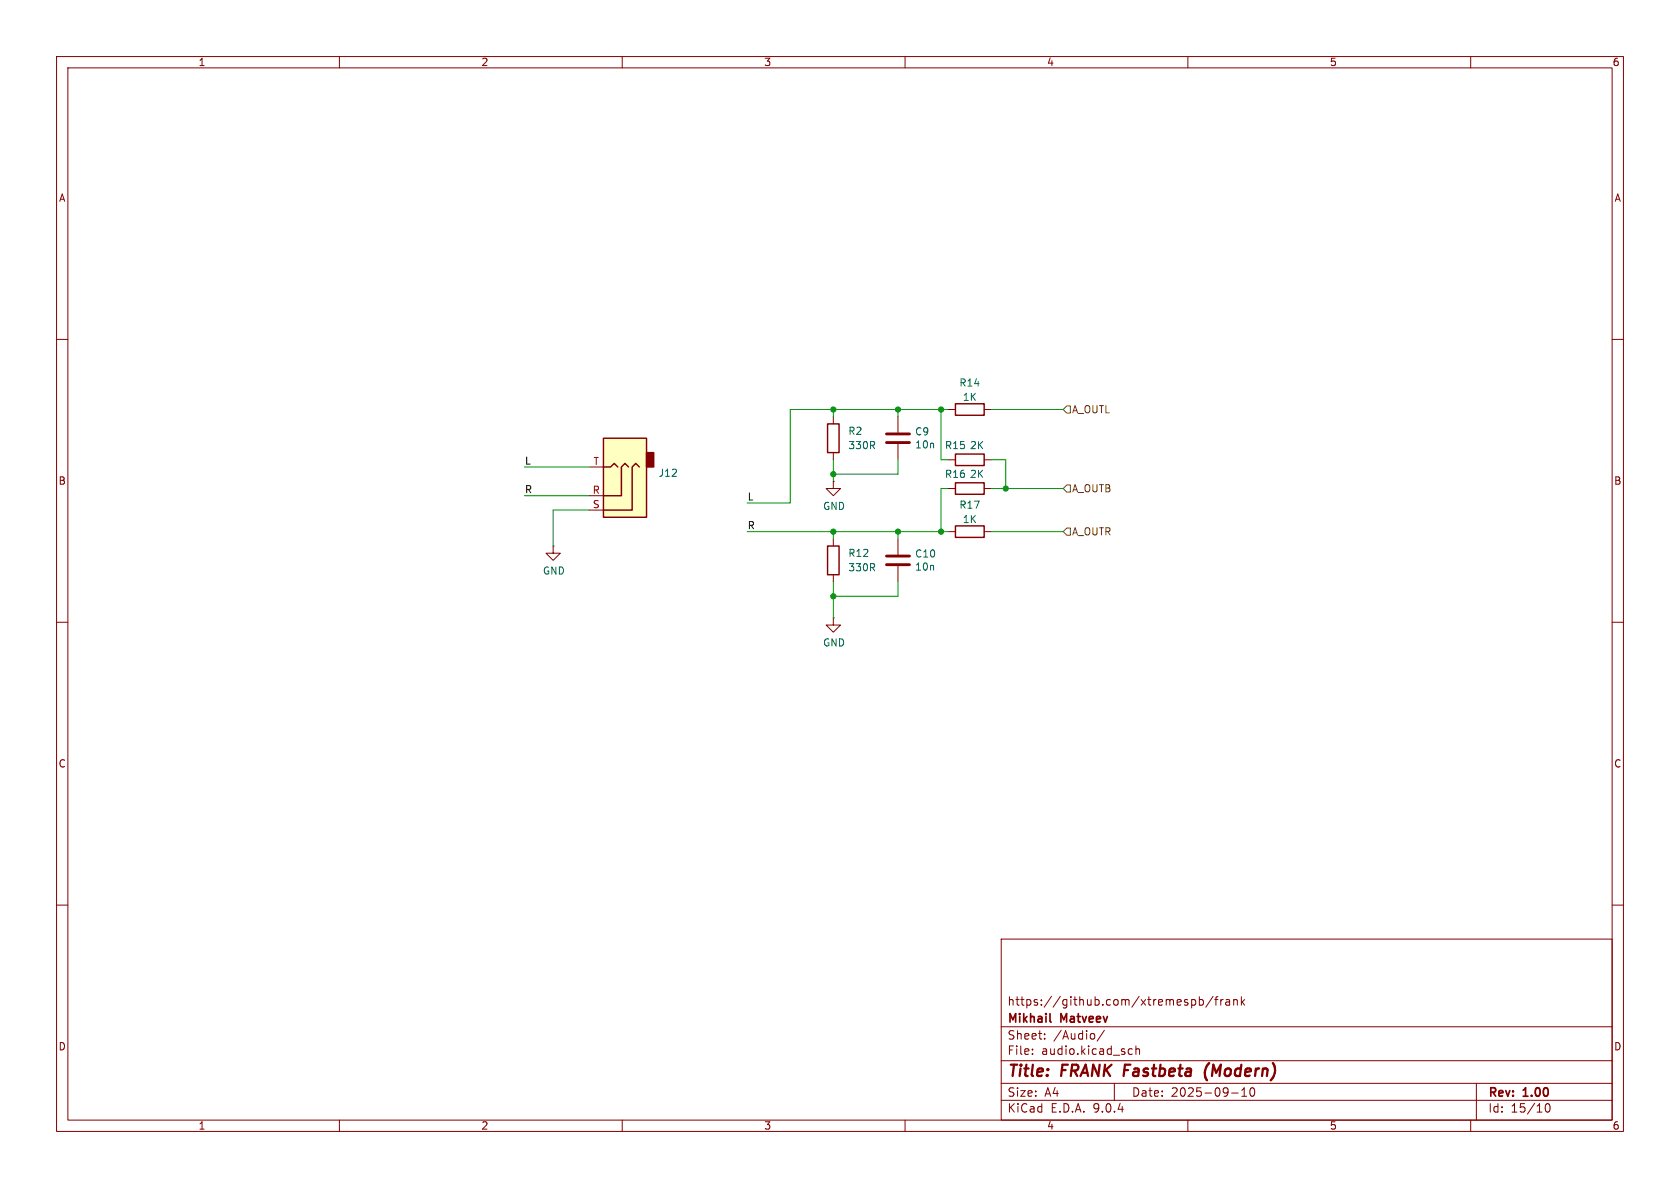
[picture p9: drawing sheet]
<svg xmlns="http://www.w3.org/2000/svg" width="297mm" height="210mm" viewBox="0 0 297 210" stroke-linecap="round" stroke-linejoin="round" font-family="sans-serif">
<g fill="none" stroke="#840000" stroke-width=".18">
<path d="M10 10h277v190h-277zM12 12h273v186h-273zM60 10v2M110 10v2M160 10v2M210 10v2M260 10v2M10 60h2M285 60h2M167.6 94h1.3M174 94h1.3M10 110h2"/>
<path d="M285 110h2M10 160h2M177 166h108v32h-108zM210.7 176.8l.4-.1 .3 .3v.4l-.2 .2h-.5M212 176.8l.5-.1 .2 .3v.4l-.1 .2h-.6M212 176.2v1.5M214.5 176.1l-1.3 2M214.7 176.7h.6M215.3 176.2l-.3 .2v1.3M215.8 176.7v1M216.2 176.7l-.2 .1-.2 .2M216.7 176.8h.6l.1 .9"/>
<path d="M217.4 177.1h-.5a.29 .29 0 0 0-.2 .3 .29 .29 0 0 0 .2 .3l.5-.1M218.1 176.8l.2-.1 .4 .1v.9M218.1 176.7v1M219.5 176.2v1.5M219.6 177.1l.4 .6M220 176.7l-.5 .6M285 160h2M60 198v2M110 198v2M160 198v2M177 194.5h108M177 191.5h108"/>
<path d="M177 187.5h108M177 181.5h108M182.5 186.3v.1M182.5 185.5v.1M184.7 183.6v.1M184.7 182.8v.1M193.5 182.8v.8M195.2 182.1l-1.2 2M197 191.5v3M199.6 186.3h.6M199.6 185.5h.6M200.8 185.5l.2-.1 .4 .1 .1 .9"/>
<path d="M200.8 184.9v1.5M210 198v2M217.7 193.2h1.2M219.5 193.8h.9M219.5 192.7l.5-.4v1.5M221.1 192.4a.81 .81 0 0 0 .4 1.4l.2-.1 .1-.5-.1-.8M260 198v2M261 191.5v6.5M273.3 195.2l.2-.1a.81 .81 0 0 1 .6 .6 .81 .81 0 0 1-.3 .8l-.1 .1a.81 .81 0 0 1-.4-1.4z"/>
</g>
<path d="M213.8 187.9a2.35 2.35 0 0 0-.4 3.1" fill="none" stroke="#840000" stroke-width=".4"/>
<path d="M185.6 180.5l.2 .2" fill="none" stroke="#840000" stroke-width=".3"/>
<path d="M168.9 93h5.1v2h-5.1z" fill="none" stroke="#840000" stroke-width=".25"/>
<path d="M106.7 77.5h7.6v13.9h-7.6z" fill="#ffffc2"/>
<path d="M114.3 80h1.3v2.6h-1.3z" fill="#840000" stroke="#840000" stroke-width=".25"/>
<path d="M106.7 77.5h7.6v13.9h-7.6zM146.3 74.9h2v5.1h-2zM168.9 71.4h5.1v2h-5.1zM106.7 82.6h1.2l.7-.7 .6 .7M111.1 82.6l-.6-.7-.6 .7v5h-3.2M113 82.6l-.6-.7-.6 .7v7.6h-5.1M146.3 96.5h2v5.1h-2zM168.9 80.3h5.1v2h-5.1zM168.9 85.3h5.1v2.1h-5.1z" fill="none" stroke="#840000" stroke-width=".25"/>
<g fill="none" stroke="#840000" stroke-width=".18">
<path d="M147.3 73.7v1.2M158.7 73.7v2.8M158.7 78.5v2.8M167.6 72.4h1.3M174 72.4h1.3M97.8 96.5v1.3h1.3l-1.3 1.3-1.3-1.3h1.3M97.8 96.5h.1M104.1 90.2h2.6M104.1 87.6h2.6M104.1 82.6h2.6M147.3 85.1v1.3h1.3l-1.3 1.2-1.3-1.2h1.3M147.3 85.1h.1"/>
<path d="M147.3 80v1.3M147.3 95.3v1.2M158.7 95.3v2.7M167.6 81.3h1.3M167.6 86.4h1.3M174 81.3h1.3M174 86.4h1.3M147.3 109.2v1.3h1.3l-1.3 1.3-1.3-1.3h1.3M147.3 109.2h.1M147.3 101.6v1.3M158.7 100.1v2.8"/>
</g>
<path d="M156.7 76.7h4.1M156.7 78.2h4.1M156.7 98.3h4.1M156.7 99.8h4.1" fill="none" stroke="#840000" stroke-width=".51"/>
<path d="M188.6 71.8h.6v1.2h-.6l-.6-.6zM188.6 85.7h.6v1.3h-.6l-.6-.6zM188.6 93.3h.6v1.3h-.6l-.6-.6z" fill="none" stroke="#725600" stroke-width=".18"/>
<g fill="none" stroke="#009600" stroke-width=".18">
<path d="M147.3 72.4v1.3M158.7 72.4v1.3M166.4 72.4v8.9h1.2M167.6 72.4h-27.9v16.5h-7.6M175.3 72.4h12.7M92.7 82.6h11.4M92.7 87.6h11.4M104.1 90.2h-6.3v6.3M132.1 94h35.5M147.3 81.3v3.8M147.3 94v1.3M158.7 81.3v2.5h-11.4"/>
<path d="M158.7 94v1.3M167.6 86.4h-1.2v7.6M175.3 94h12.7M175.3 81.3h2.5v5.1M175.3 86.4h12.7M147.3 102.9v6.3M158.7 102.9v2.5h-11.4"/>
</g>
<g fill="#009600" stroke="#009600" stroke-width=".18">
<circle cx="158.7" cy="94" r=".46"/>
<circle cx="166.4" cy="94" r=".46"/>
<circle cx="166.4" cy="72.4" r=".46"/>
<circle cx="158.7" cy="72.4" r=".46"/>
<circle cx="177.8" cy="86.4" r=".46"/>
<circle cx="147.3" cy="83.8" r=".46"/>
<circle cx="147.3" cy="94" r=".46"/>
<circle cx="147.3" cy="72.4" r=".46"/>
<circle cx="147.3" cy="105.4" r=".46"/>
</g>
<g font-size="2.8" fill="#840000">
<text x="178" y="190.9">Title:</text>
<text x="187.7" y="190.9">FRANK Fastbeta</text>
<text x="214.6" y="190.9">(Modern)</text>
</g>
<g font-size="2.1" fill="#840000">
<text x="178" y="178">https://github.com/xtremespb/frank</text>
<text x="178" y="184">Sheet:</text>
<text x="178" y="181.2">Mikhail</text>
<text x="186.2" y="184">/Audio/</text>
<text x="187.6" y="181.2">Matveev</text>
<text x="178" y="186.7">File:</text>
<text x="184.1" y="186.7">audio.kicad_sch</text>
<text x="178" y="196.9">KiCad</text>
<text x="178" y="194.1">Size:</text>
<text x="184.7" y="194.1">A4</text>
<text x="185.7" y="196.9">E.D.A.</text>
<text x="193.3" y="196.9">9.0.4</text>
<text x="200" y="194.1">Date:</text>
<text x="207" y="194.1">2025-09-10</text>
<text x="263" y="194.3">Rev:</text>
<text x="263" y="196.9">Id:</text>
<text x="267.1" y="196.9">15/10</text>
<text x="269.4" y="194.3">1.00</text>
</g>
<g font-size="1.8" fill="#840000">
<text x="35" y="11.9">1</text>
<text x="85" y="11.9">2</text>
<text x="135" y="11.9">3</text>
<text x="185" y="11.9">4</text>
<text x="235" y="11.9">5</text>
<text x="285" y="11.9">6</text>
<text x="10.3" y="35.9">A</text>
<text x="285.3" y="35.9">A</text>
<text x="10.3" y="85.9">B</text>
<text x="285.3" y="85.9">B</text>
<text x="10.3" y="135.9">C</text>
<text x="285.3" y="135.9">C</text>
<text x="10.3" y="185.9">D</text>
<text x="285.3" y="185.9">D</text>
<text x="35" y="199.9">1</text>
<text x="85" y="199.9">2</text>
<text x="135" y="199.9">3</text>
<text x="185" y="199.9">4</text>
<text x="235" y="199.9">5</text>
<text x="285" y="199.9">6</text>
</g>
<g font-size="1.8" fill="#006464">
<text x="169.5" y="68.5">R14</text>
<text x="170.1" y="71.1">1K</text>
<text x="149.9" y="77.1">R2</text>
<text x="161.7" y="77.2">C9</text>
<text x="149.9" y="79.6">330R</text>
<text x="161.7" y="79.5">10n</text>
<text x="167" y="79.6">R15</text>
<text x="171.4" y="79.6">2K</text>
<text x="116.3" y="84.5">J12</text>
<text x="167" y="84.7">R16</text>
<text x="171.4" y="84.7">2K</text>
<text x="145.4" y="90.3">GND</text>
<text x="169.5" y="90.1">R17</text>
<text x="170.1" y="92.7">1K</text>
<text x="95.9" y="101.8">GND</text>
<text x="149.9" y="101.2">330R</text>
<text x="149.9" y="98.7">R12</text>
<text x="161.7" y="98.8">C10</text>
<text x="161.7" y="101.1">10n</text>
<text x="145.4" y="114.5">GND</text>
</g>
<g font-size="1.8" fill="#725600">
<text x="189.4" y="73.3">A_OUTL</text>
<text x="189.4" y="87.2">A_OUTB</text>
<text x="189.4" y="94.8">A_OUTR</text>
</g>
<g font-size="1.8" fill="#0f0f0f">
<text x="92.7" y="82.2">L</text>
<text x="92.7" y="87.3">R</text>
<text x="132.1" y="88.6">L</text>
<text x="132.1" y="93.6">R</text>
</g>
<g font-size="1.8" fill="#a90000">
<text x="104.8" y="82.3">T</text>
<text x="104.7" y="87.4">R</text>
<text x="104.7" y="89.9">S</text>
</g>
</svg>
